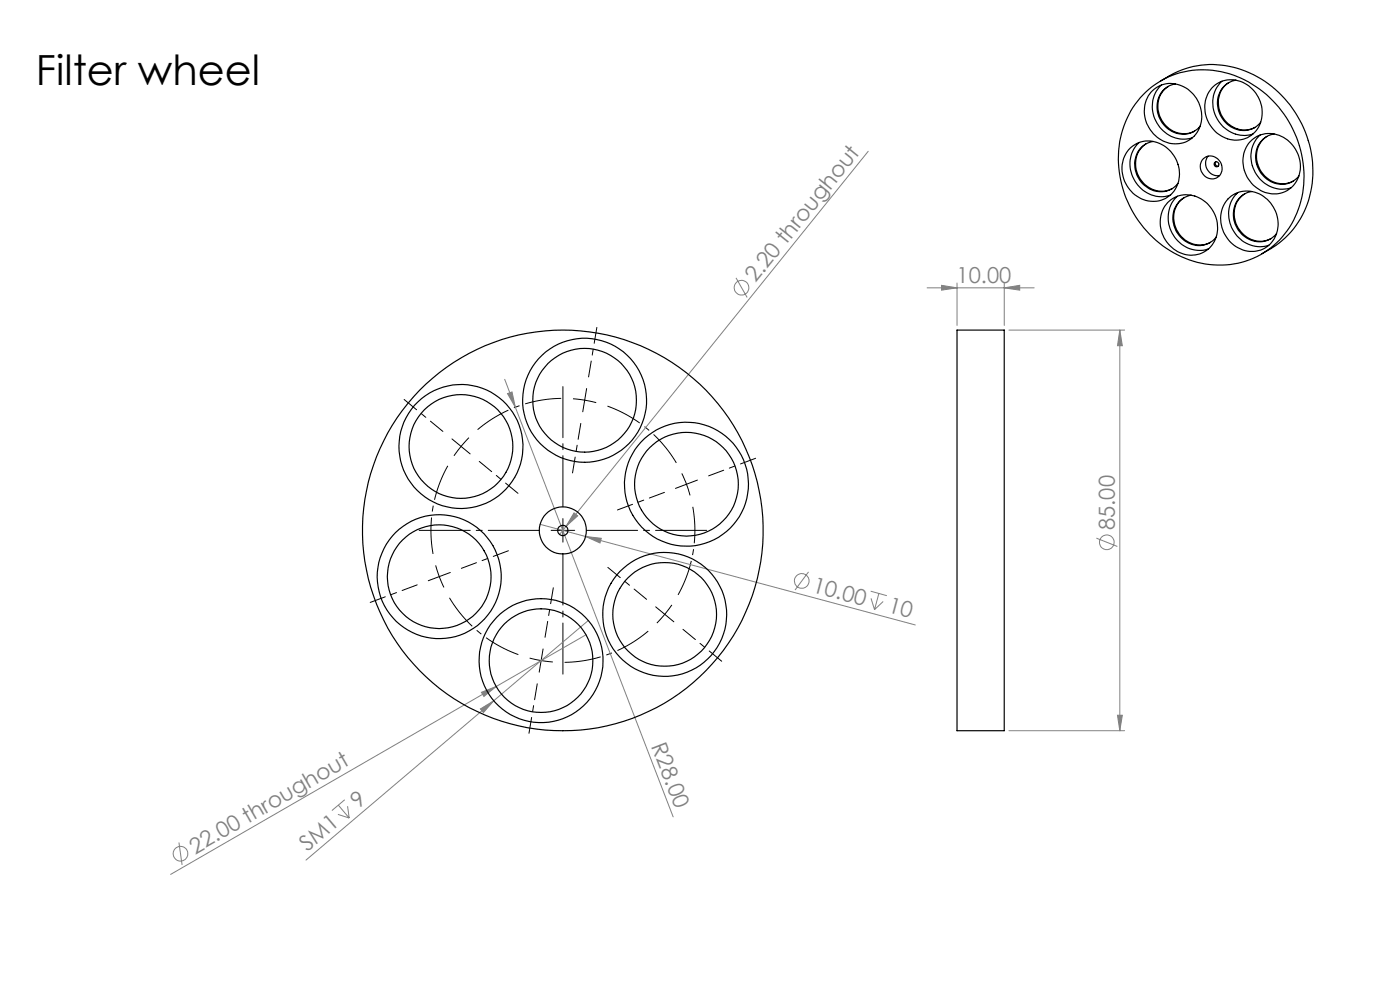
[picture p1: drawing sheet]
<svg xmlns="http://www.w3.org/2000/svg" width="297mm" height="210mm" viewBox="0 0 297 210" stroke-linecap="round" stroke-linejoin="round" font-family="sans-serif">
<g fill="none" stroke="#808080" stroke-width=".21">
<path d="M184.2 32.1l-64.1 79.5M156.1 58.9l2.4 4.2M196.7 61.1h22.7M199.7 60.5l3.3 .6-3.3 .5zM203 60v9M213 61.1l3.3-.6v1.1zM213 60v9M214 70h24.6M237.6 70v85M237.6 70l.5 3.3h-1zM107.1 80.5l2.2 5.9M107.7 83.5l.9-.4 .7 3.3z"/>
<path d="M109.3 86.4l33.5 86.9M114.6 111.2l9.6 2.6M120.1 111.6l-1.4 1.8M121.8 108.8l.8 .6-2.5 2.2zM124.2 113.8l3.4 .4-.3 1zM124.2 113.8l70 18.8M232.6 114.2l4.4 1.7M124.3 134.6l-19 11M124.8 131.6l-20.1 17.1M171.5 121.3l-2.8 3.9M184.7 125.4l3.4 1M184.8 126.9l.7 2.4"/>
<path d="M186.4 125.9l-.9 3.4M187.4 127.6l-1.9 1.7M101.9 150.4l2.8-1.7-2.1 2.5zM102.1 146.9l3.2-1.3-2.6 2.1zM104.7 148.7l-39.8 33.7M105.3 145.6l-69.1 39.9M214 155h24.6M237.1 151.7h1l-.5 3.3zM38 178.7l.6 4.8M71.7 172.7l2.4 .8M71.8 170.8l2.3 2.7M73.1 169.6l-2.7 2.3"/>
<path d="M73.7 171l.4 2.5"/>
<circle cx="157.3" cy="61" r="1.56"/>
<circle cx="234.8" cy="115" r="1.55"/>
<circle cx="170.1" cy="123.2" r="1.56"/>
<circle cx="38.3" cy="181.1" r="1.56"/>
</g>
<path d="M97.8 94.7l-1.5 2M97.8 94.7l1.7-1.9M124 84.9l-2.4-.3M124 84.9l2.5 .5M93.2 122.3l1 2.3M93.2 122.3l-.8-2.4M141 130.3l1.5-2M141 130.3l-1.6 1.9M114.8 140.1l2.5 .3M114.8 140.1l-2.4-.5" fill="none" stroke="#000" stroke-width=".21" stroke-dasharray="15.2 1.3 1.3 1.3" stroke-linecap="butt"/>
<path d="M95 98.8a28 28 0 0 0-3.1 18.7M119.1 84.5a28 28 0 0 0-17.8 6.6M143.5 98.2a28 28 0 0 0-14.6-12.1M95.4 126.8a28 28 0 0 0 14.6 12.1M143.8 126.2a28 28 0 0 0 3.2-18.7M119.8 140.5a28 28 0 0 0 17.7-6.6" fill="none" stroke="#000" stroke-width=".21" stroke-dasharray="15.2 1.3 1.3 1.3" stroke-dashoffset="7.5" stroke-linecap="butt"/>
<path d="M144.6 100.4l.8 1.7 1 3M148 101.8l-4.7 1.8" fill="none" stroke="#000" stroke-width=".21"/>
<path d="M124.9 80l1.7-10.6M94 91.5l-8.3-6.8M101.7 97.9l8.2 6.7M123.2 89.8l-1.7 10.5M141 104.4l-10 3.8M150.3 100.9l10-3.7M88.5 124.1l-10 3.7M97.9 120.6l10-3.8M115.6 135.2l1.8-10.5M137.2 127.1l-8.3-6.7M144.9 133.5l8.2 6.8M114 145l-1.8 10.6" fill="none" stroke="#000" stroke-width=".21" stroke-dasharray="15.2 1.3 1.3 1.3" stroke-dashoffset="11.8"/>
<g fill="none" stroke="#000" stroke-width=".21" stroke-dasharray="15.2 1.3 1.3 1.3">
<path d="M97.8 94.7l-1.9-1.6M97.8 94.7l1.9 1.6M124 84.9l.4-2.5M124 84.9l-.4 2.5M119.4 112.5v-2.5M119.4 112.5h-2.5M119.4 112.5v2.5M119.4 112.5h2.5M93.2 122.3l-2.3 .9M93.2 122.3l2.3-.9M141 130.3l2 1.6M141 130.3l-1.9-1.6"/>
<path d="M114.8 140.1l-.4 2.5M114.8 140.1l.4-2.4"/>
</g>
<path d="M114.4 112.5h-25.5M119.4 107.5v-25.5M119.4 117.5v25.5M124.4 112.5h25.5" fill="none" stroke="#000" stroke-width=".21" stroke-dasharray="15.2 1.3 1.3 1.3" stroke-dashoffset="4.4"/>
<g fill="#808080">
<path d="M102.1 146.9l3.2-1.3-2.6 2.1z"/>
<path d="M101.9 150.4l2.8-1.7-2.1 2.5z"/>
<path d="M121.8 108.8l.8 .6-2.5 2.2z"/>
<path d="M107.7 83.5l.9-.4 .7 3.3z"/>
<path d="M124.2 113.8l3.4 .4-.3 1z"/>
<path d="M213 61.1l3.3-.6v1.1zM199.7 60.5l3.3 .6-3.3 .5z"/>
<path d="M237.1 151.7h1l-.5 3.3zM237.6 70l.5 3.3h-1z"/>
</g>
<g fill="none" stroke="#000" stroke-width=".25">
<path d="M244.5 19.3a6.1 6.1 0 0 1 9.6 2 6 6 0 0 1-3.6 9.1 6.8 6.8 0 0 1-6.7-3.3 6.8 6.8 0 0 1 .4-7.5zM246.2 17.2a19.4 19.4 0 0 1 24.3 1.7 22.3 22.3 0 0 1 5.8 26.7 18.8 18.8 0 0 1-8.6 8.2M246.4 18a6.8 6.8 0 0 0 2.5 11.1 5.8 5.8 0 0 0 4.1 .1M247.9 18.3a5.4 5.4 0 0 0-.2 8.7 5 5 0 0 0 5.7 .8M249.4 17.8a5 5 0 0 0-3.1 7.8 5 5 0 0 0 8.3 1.1M257.4 18.4a6.2 6.2 0 0 1 9.5 2.2 5.9 5.9 0 0 1-4.5 9.1 6.9 6.9 0 0 1-5.4-11zM259.2 17.2a6.8 6.8 0 0 0 3.4 11.4l1.5 .1 1.7-.3M260.7 17.5a5.6 5.6 0 0 0 1 9.5 4.8 4.8 0 0 0 4.5 0M262.2 17a5.1 5.1 0 0 0-2.8 8.2 5 5 0 0 0 8 .7M239.7 31.5a6.2 6.2 0 0 1 9.9 2.4 6 6 0 0 1-4.2 8.8 6.8 6.8 0 0 1-6.5-3.7 6.8 6.8 0 0 1 .8-7.5zM241.7 30.2a6.8 6.8 0 0 0 2.5 11.1 5.9 5.9 0 0 0 4 .1M242.5 20.1a18.2 18.2 0 0 1 21.6-3.1 22.9 22.9 0 0 1 11.3 27.3 17.8 17.8 0 0 1-23.9 10.5 22.8 22.8 0 0 1-13.1-28.1 17.4 17.4 0 0 1 4.1-6.6z"/>
<path d="M243.1 30.5a5.6 5.6 0 0 0 1 9.5 4.9 4.9 0 0 0 4.6 0M244.7 30a5 5 0 0 0-3.2 7.8 5 5 0 0 0 8.4 1.1M255.2 33.7a2.5 2.5 0 0 1 3.3 .1 2.5 2.5 0 0 1 .4 3.3 2.47 2.47 0 0 1-3.3 .3 2.47 2.47 0 0 1-.7-3.2zM256.3 33.1a2.6 2.6 0 0 0-.2 2.9 2.6 2.6 0 0 0 2.6 1.2M257.9 34.3a.57 .57 0 0 0 0 .7 .57 .57 0 0 0 .5 .2M265.2 30.1a6.1 6.1 0 0 1 9.9 2 6 6 0 0 1-4.2 9 6.8 6.8 0 0 1-6.4-3.7 6.8 6.8 0 0 1 .7-7.3zM267.3 28.6a6.8 6.8 0 0 0 3.3 11.4l1.5 .1 1.8-.3M268.8 29a5.5 5.5 0 0 0 1 9.4 4.9 4.9 0 0 0 4.6 0M270.3 28.4a5 5 0 0 0-3.1 7.8 5 5 0 0 0 8.4 1.1M247.7 43a6.1 6.1 0 0 1 9.7 1.8 6 6 0 0 1-3.8 9.3 6.8 6.8 0 0 1-6.6-3.6 6.8 6.8 0 0 1 .7-7.5zM249.8 41.6a6.8 6.8 0 0 0 2.6 11.2 6 6 0 0 0 4 0M251.2 41.9a5.5 5.5 0 0 0 .6 9.2 4.9 4.9 0 0 0 5 .3"/>
<path d="M252.7 41.4a5 5 0 0 0-3.3 7.4 5.1 5.1 0 0 0 8.6 1.5M260.5 42.2a6 6 0 0 1 9.3 1.3 6.2 6.2 0 0 1-2.4 9.5 6.8 6.8 0 0 1-8.1-8.7l.6-1.3zM262.6 40.8a6.7 6.7 0 0 0 2.3 11 5.8 5.8 0 0 0 4.3 .2M264.1 41.1a5.5 5.5 0 0 0 .5 9.3 4.9 4.9 0 0 0 5 .2M265.6 40.6a5 5 0 0 0-3.1 7.8 5 5 0 0 0 8.3 1.1M203 70h10v85h-10z"/>
<circle cx="258" cy="34.9" r=".52"/>
<circle cx="97.8" cy="94.7" r="11"/>
<circle cx="97.8" cy="94.7" r="13.2"/>
<circle cx="124" cy="84.9" r="11"/>
<circle cx="124" cy="84.9" r="13.2"/>
<circle cx="119.4" cy="112.5" r="5"/>
<circle cx="119.4" cy="112.5" r="42.5"/>
<circle cx="119.4" cy="112.5" r="1.1"/>
<circle cx="145.6" cy="102.7" r="11"/>
<circle cx="145.6" cy="102.7" r="13.2"/>
<circle cx="93.2" cy="122.3" r="11"/>
<circle cx="93.2" cy="122.3" r="13.2"/>
<circle cx="141" cy="130.3" r="13.1"/>
<circle cx="141" cy="130.3" r="11"/>
<circle cx="114.8" cy="140.1" r="13.1"/>
<circle cx="114.8" cy="140.1" r="11"/>
</g>
<text font-size="8.8" x="7.6" y="18.1">Filter wheel</text>
<g font-size="4.7" fill="#808080">
<text x="160.3" y="60.1" transform="rotate(-51 160.3 60.1)">2.20 throughout</text>
<text x="202.9" y="60">10.00</text>
<text x="236.5" y="112.4" transform="rotate(-90 236.5 112.4)">85.00</text>
<text x="172.1" y="125.5" transform="rotate(15 172.1 125.5)">10.00</text>
<text x="188.2" y="129.8" transform="rotate(15 188.2 129.8)">10</text>
<text x="138.1" y="158.2" transform="rotate(69 138.1 158.2)">R28.00</text>
<text x="76.1" y="171.6" transform="rotate(-40 76.1 171.6)">9</text>
<text x="41.4" y="181.3" transform="rotate(-30 41.4 181.3)">22.00 throughout</text>
<text x="65.2" y="180.8" transform="rotate(-40 65.2 180.8)">SM1</text>
</g>
</svg>
